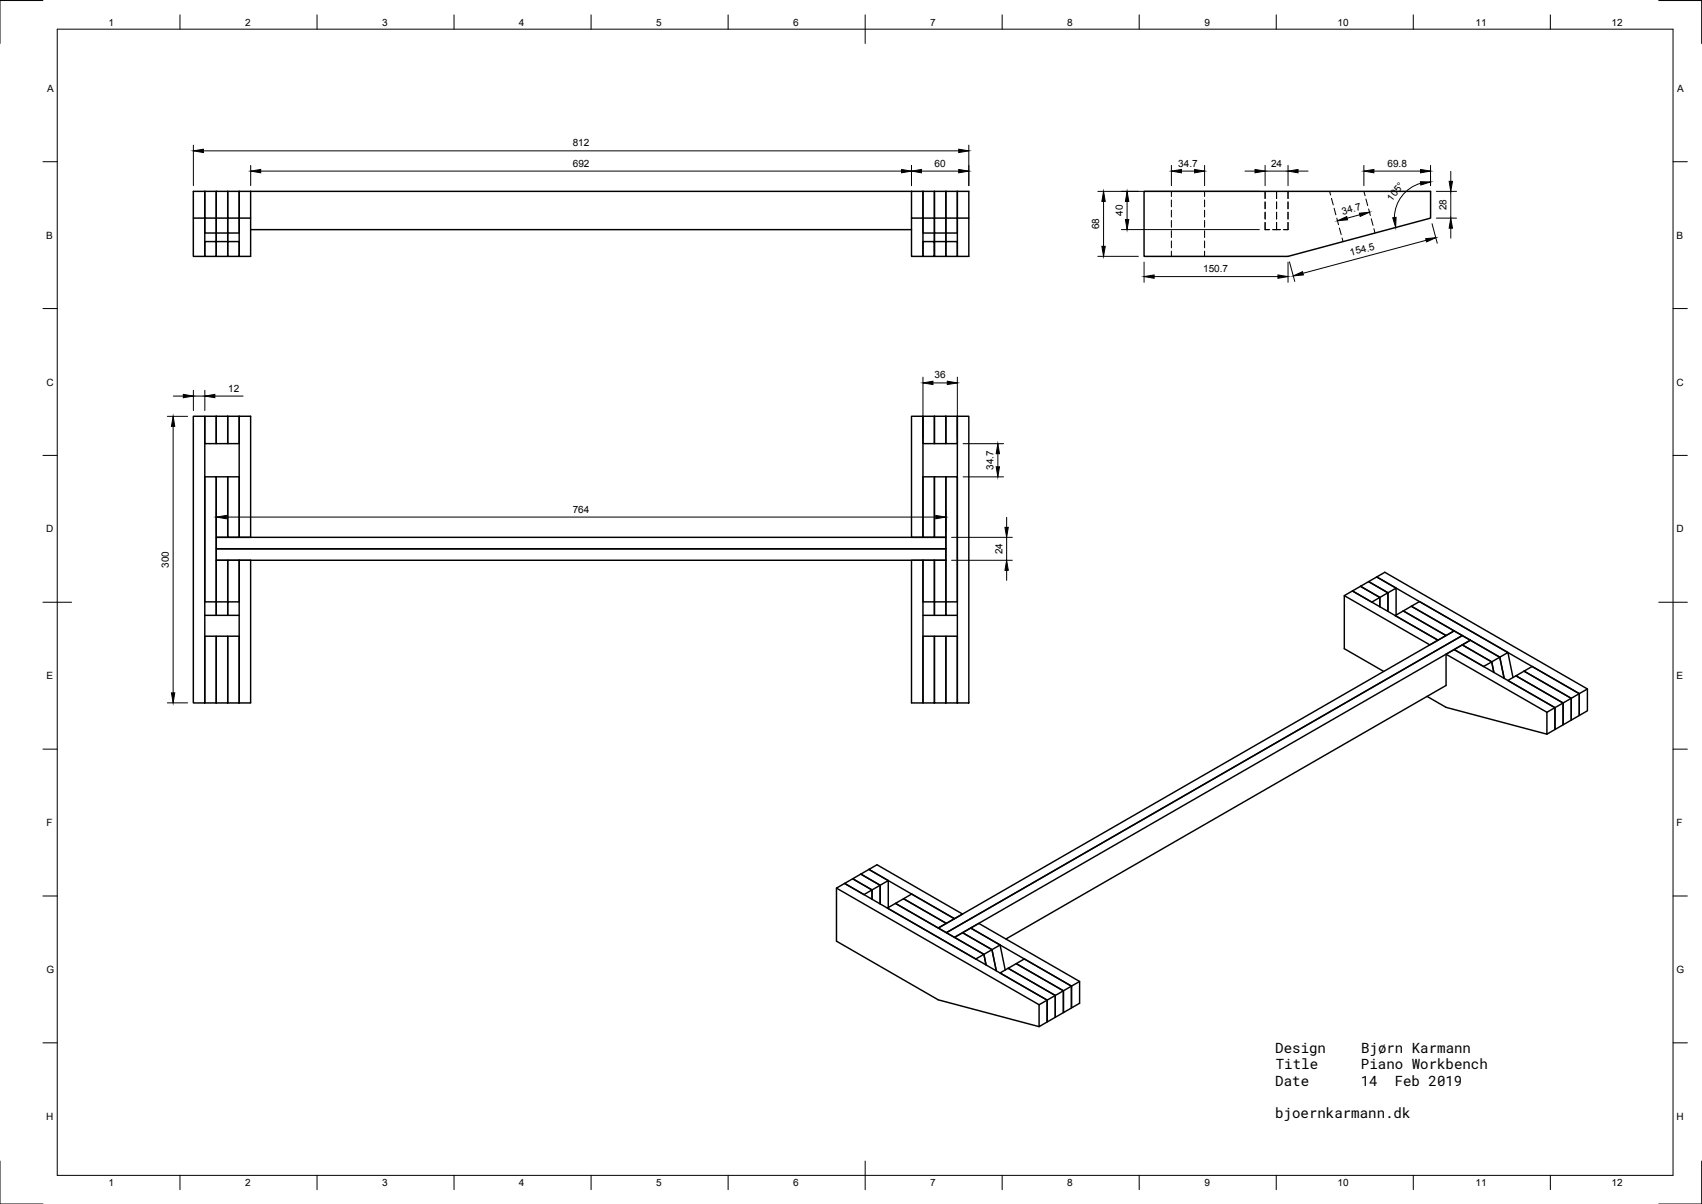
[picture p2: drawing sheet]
<svg xmlns="http://www.w3.org/2000/svg" width="594mm" height="420mm" viewBox="0 0 594 420" stroke-linecap="round" stroke-linejoin="round" font-family="sans-serif">
<!-- layer: Visible -->
<g fill="none" stroke="#000" stroke-width=".51">
<path d="M67.5 76.1v13.4h4v-13.4h-4v-9.3h270.7v9.3M71.5 66.8v9.3h4v5.2h-4zM75.5 66.8v9.3h4v5.2h-4zM79.5 66.8v9.3h4v5.2h-4zM83.5 66.8v9.3h4v13.4h-4zM87.5 66.8v9.3M318.2 66.8v9.3h4v13.4h-4v-13.4M322.2 66.8v9.3h4v5.2h-4zM326.2 66.8v9.3h4v5.2h-4zM330.2 66.8v9.3h4v5.2h-4zM334.2 66.8v9.3h4v13.4h-4zM399.3 66.8h100v9.3l-49.7 13.4h-50.3z"/>
<path d="M75.5 81.3v8.2h-4v-5.2h4M75.5 84.3h4v5.2h-4zM75.5 81.3v3M79.5 84.3h4v5.2h-4zM79.5 81.3v3M87.5 80.1h230.7M322.2 84.3h4v-3v8.2h4v-5.2h-4v5.2h-4zM330.2 84.3h4v5.2h-4zM330.2 81.3v3M67.5 145.3h4v100h-4zM71.5 145.3h4v9.5h-4zM75.5 145.3h4v9.5h-4z"/>
<path d="M79.5 145.3h4v9.5h-4zM83.5 145.3h4v42.2h-4zM318.2 145.3h4v42.2h-4zM322.2 145.3h4v9.5h-4zM326.2 145.3h4v9.5h-4zM330.2 145.3h4v9.5h-4zM334.2 145.3h4v100h-4zM71.5 166.4h4v43.6h-4zM75.5 166.4h8v21.1h-4v-21.1v21.1h-4zM322.2 166.4h8v21.1h-4v-21.1v21.1h-4zM75.5 191.5h254.7v4h-254.7zM75.5 187.5h254.7v4h-254.7z"/>
<path d="M75.5 195.5h4v14.5h-4v4.7zM79.5 195.5h4v14.5h-4v4.7zM83.5 195.5h4v49.8h-4zM318.2 195.5h4v49.8h-4zM322.2 195.5h4v14.5h-4zM326.2 195.5h4v14.5h-4v4.7zM71.5 214.7h12M330.2 210h4v-43.6h-4v48.3h4M330.2 210v4.7h-8M469.2 207.9l29.9 17.1 2.8-1.6-29.8-17.2-2.9 1.7v18.5l13.8 7.9M472.1 206.2l2.8-1.6 6.7 3.9-2.8 1.6zM474.9 204.6l2.8-1.6 6.8 3.9-2.9 1.6v3.2v-3.2z"/>
<path d="M487 214.8l2.8-1.6 14.9 8.6-2.8 1.6zM487.3 205.2l-6.8-3.9-2.8 1.7 6.8 3.9v6.5v-6.5l2.8-1.7v9.5M489.8 213.2l2.8-1.6 15 8.6-2.9 1.6zM492.6 211.6l2.9-1.7 30.8 17.8-2.8 1.6zM71.5 222h4v23.3h-4zM75.5 222h4v23.3h-4zM79.5 222h4v23.3h-4zM322.2 222h4v23.3h-4zM326.2 222h4v23.3h-4zM330.2 222h4v23.3h-4zM504.7 228.3l35.2 20.3M507.6 226.7l2.8-1.7 10.3 6-2.9 1.6z"/>
<path d="M510.4 225l2.8-1.6 10.3 5.9-2.8 1.7 .7 3.7-.7-3.7zM523.5 229.3l1.5 7.4M526.3 227.7l1.8 8.7M498.1 243l6.6 3.8 35.2 9.4M539.9 248.6v7.6l2.9-1.6v-7.6l-35.2-20.3-2.9 1.6v10.9l-153.6 88.5M554.1 240.4l-2.9 1.7-70.7-40.8 2.9-1.6 70.7 40.7v7.7l-2.9 1.6v-7.6l-2.8 1.6-16.4-9.5 2.8-1.6 16.4 9.5v7.6l-2.8 1.6v-7.6l-2.8 1.6-16.5-9.5 2.9-1.6 16.4 9.5v7.6l-2.8 1.6v-7.6l-2.8 1.7-16.5-9.5 2.8-1.7 16.5 9.5v7.6l-2.8 1.7v-7.6l-2.9 1.6M292 309.9l2.8-1.6 70.7 40.7v7.6l-2.8 1.7v-7.7zM292 309.9v18.5l35.5 20.5 35.2 9.4M294.8 308.3l2.8-1.6 6.8 3.9-2.8 1.6zM297.6 306.7l2.9-1.7 6.7 3.9-2.8 1.7v3.2v-3.2zM303.3 303.4l2.8-1.6 29.9 17.2-2.8 1.6zM309.7 316.9l2.9-1.6 30.8 17.7-2.8 1.7z"/>
<path d="M310 307.3l-6.7-3.9-2.8 1.6 6.7 3.9v6.5v-6.5l2.8-1.6v9.4M312.6 315.3l2.8-1.7 14.9 8.6-2.8 1.7zM315.4 313.6l2.8-1.6 15 8.6-2.9 1.6zM327.5 323.9l180.1-103.7 2.8 1.6-180.1 103.7zM330.3 325.5l180.1-103.7 2.8 1.6-180 103.7zM333.2 327.1l2.8-1.6 10.2 5.9-2.8 1.6 .8 3.7-.8-3.7zM338.8 323.9l2.9-1.7 35.1 20.3v7.6l-2.8 1.6v-7.6zM346.2 331.4l1.5 7.4-1.5-7.4 2.9-1.6 1.8 8.7M349.1 329.8l-10.3-5.9-2.8 1.6 10.2 5.9M374 344.1l-2.8 1.7-16.5-9.5 2.8-1.7 16.5 9.5v7.6l-2.8 1.7v-7.6l-2.9 1.6-16.4-9.5 2.8-1.6 16.5 9.5v7.6l-2.9 1.6v-7.6l-2.8 1.6-16.4-9.5 2.8-1.6 16.4 9.5v7.6l-2.8 1.6v-7.6l-2.8 1.6M376.8 342.5l-2.8 1.6"/>
</g>
<!-- layer: Hidden -->
<g fill="none" stroke="#000" stroke-width=".36">
<path d="M408.9 66.8v1.8M408.9 69.8v2.4M408.9 73.4v2.3M408.9 76.9v2.4M420.5 66.8v1.8M420.5 69.8v2.4M420.5 73.4v2.3M420.5 76.9v2.4M441.6 66.8v2.5M441.6 70.5v2.4M441.6 74.1v2.3M441.6 77.6v2.5h1.6"/>
<path d="M445.6 66.8v2.5M445.6 70.5v2.4M445.6 74.1v2.3M445.6 77.6v2.5M449.6 66.8v2.5M449.6 70.5v2.4M449.6 74.1v2.3M449.6 77.6v2.5h-1.6M464.1 66.8l.3 1.3M464.7 69.2l.7 2.3M465.7 72.7l.6 2.3M466.6 76.1l.6 2.3"/>
<path d="M467.5 79.6l.6 2.3M476.1 66.8l.4 1.5M476.8 69.4l.6 2.4M477.7 72.9l.6 2.3M478.6 76.3l.7 2.4M479.6 79.8l.4 1.5M408.9 80.5v2.4M408.9 84.1v2.4M408.9 87.7v1.8M420.5 80.5v2.4M420.5 84.1v2.4M420.5 87.7v1.8"/>
<path d="M444.2 80.1h2.8M468.4 83l.4 1.3"/>
</g>
<!-- layer: Border -->
<g fill="none" stroke="#000" stroke-width=".35">
<path d="M15 .2h-15v15M20 10.2h564v400h-564zM62.8 5.2v5M110.7 5.2v5M158.5 5.2v5M206.3 5.2v5M254.1 5.2v5M302 5.2v10M349.8 5.2v5M397.6 5.2v5M445.5 5.2v5M493.3 5.2v5"/>
<path d="M541.1 5.2v5M579 .2h15v15M15 56.4h5M584 56.4h5M15 107.7h5M584 107.7h5M15 158.9h5M584 158.9h5M15 210.2h10M579 210.2h10M15 261.4h5M584 261.4h5"/>
<path d="M15 312.7h5M584 312.7h5M15 363.9h5M584 363.9h5M0 405.2v15h15M62.8 410.2v5M110.7 410.2v5M158.5 410.2v5M206.3 410.2v5M254.1 410.2v5M302 405.2v10M349.8 410.2v5"/>
<path d="M397.6 410.2v5M445.5 410.2v5M493.3 410.2v5M541.1 410.2v5M594 405.2v15h-15"/>
</g>
<!-- layer: Dimensions -->
<g fill="none" stroke="#000" stroke-width=".35">
<path d="M67.5 50.7v14.1M71 52.6h263.6M87.5 57.7v7.1M91 59.7h223.7M318.2 57.7v7.1M321.6 59.7h13M338.2 50.7v14.1M408.9 57.7v7.1M412.4 59.7h4.5M420.5 57.7v7.1M434.6 59.7h3.5M441.6 59.7h8"/>
<path d="M441.6 57.7v7.1M449.6 57.7v7.1M453.1 59.7h3.5M476.1 57.7v7.1M479.6 59.7h16.2M499.3 57.7v7.1M506.4 59.8v3.5M383.2 66.8h56.4M385.2 70.3v15.7M393.4 70.3v6.3M474.6 75l-4.4 1.1M495.9 64a12.6 12.6 0 0 0-9.2 11.9"/>
<path d="M499.9 78.1l1.8 6.8M501.3 66.8h7.1M501.3 76.1h7.1M506.4 66.8v9.3M506.4 79.6v3.5M383.2 89.5h14.1M391.4 80.1h48.2M399.3 91.5v7M402.8 96.5h43.3M449.6 91.5v7M450.1 91.4l1.8 6.8M497.8 83.9l-43 11.5"/>
<path d="M60.5 138.2h3.5M67.5 136.2v7.1M67.5 138.2h4M71.5 136.2v7.1M75 138.2h9.8M322.2 131.6v21.2M325.6 133.6h5M334.2 131.6v21.2M58.4 145.3h7.1M60.4 148.8v93M336.1 154.8h14.2M348.3 158.3v4.6"/>
<path d="M75.5 178.5v7M330.2 178.5v7M336.1 166.4h14.2M79 180.4h247.6M332.1 187.5h21.3M332.1 195.5h21.3M351.4 180.5v3.5M351.4 187.5v8M351.4 199v3.5M58.4 245.3h7.1"/>
</g>
<g fill="#000" stroke="#000" stroke-width=".35">
<path d="M67.5 52.6l3.5-.5v1.1zM87.5 59.7l3.5-.6v1.2zM314.7 59.1l3.5 .6-3.5 .6zM318.2 59.7l3.4-.6v1.2zM334.6 52.1l3.6 .5-3.6 .6zM334.6 59.1l3.6 .6-3.6 .6zM408.9 59.7l3.5-.6v1.2zM416.9 59.1l3.6 .6-3.6 .6zM438.1 59.1l3.5 .6-3.5 .6zM449.6 59.7l3.5-.6v1.2zM476.1 59.7l3.5-.6v1.2zM495.8 59.1l3.5 .6-3.5 .6z"/>
<path d="M385.2 66.8l.6 3.5h-1.2zM392.8 76.6h1.2l-.6 3.5zM393.4 66.8l.6 3.5h-1.2zM466.8 77l3.3-1.4 .3 1.1zM474.5 74.4l3.5-.3-3.2 1.4zM486.1 76l1.2-.2-.1 3.6zM495.8 63.4l3.5 .1-3.4 1.1zM505.8 63.3h1.2l-.6 3.5zM506.4 76.1l.6 3.5h-1.2zM384.6 86h1.2l-.6 3.5zM399.3 96.5l3.5-.6v1.2zM446.1 95.9l3.5 .6-3.5 .6z"/>
<path d="M451.4 96.3l3.2-1.5 .3 1.1zM497.6 83.3l3.6-.3-3.3 1.4zM64 137.6l3.5 .6-3.5 .6zM71.5 138.2l3.5-.6v1.2zM322.2 133.6l3.4-.6v1.2zM330.6 133l3.6 .6-3.6 .6zM60.4 145.3l.6 3.5h-1.2zM348.3 154.8l.6 3.5h-1.2zM75.5 180.4l3.5-.5v1.1zM326.6 179.9l3.6 .5-3.6 .6zM347.7 162.9h1.2l-.6 3.5zM350.8 184h1.1l-.5 3.5z"/>
<path d="M351.4 195.5l.5 3.5h-1.1zM59.8 241.8h1.2l-.6 3.5z"/>
</g>
<g font-size="4.9">
<text x="445.1" y="367.5">Design</text>
<text x="475.1" y="367.5">Bjørn Karmann</text>
<text x="445.3" y="373.2">Title</text>
<text x="475" y="373.2">Piano Workbench</text>
<text x="445.1" y="378.9">Date</text>
<text x="475" y="378.9">14</text>
<text x="486.8" y="378.9">Feb 2019</text>
<text x="445.1" y="390.1">bjoernkarmann.dk</text>
</g>
<g font-size="3.5">
<text x="37.9" y="8.9">1</text>
<text x="85.6" y="8.9">2</text>
<text x="133.4" y="8.9">3</text>
<text x="181.1" y="8.9">4</text>
<text x="229" y="8.9">5</text>
<text x="276.8" y="8.9">6</text>
<text x="324.7" y="8.9">7</text>
<text x="372.5" y="8.9">8</text>
<text x="420.4" y="8.9">9</text>
<text x="466.8" y="8.9">10</text>
<text x="515" y="8.9">11</text>
<text x="562.5" y="8.9">12</text>
<text x="16.4" y="32">A</text>
<text x="585.4" y="32">A</text>
<text x="199.9" y="51.1">812</text>
<text x="199.9" y="58.2">692</text>
<text x="326.2" y="58.2">60</text>
<text x="411.3" y="58.2">34.7</text>
<text x="443.7" y="58.2">24</text>
<text x="484.3" y="58.2">69.8</text>
<text x="485.9" y="70.4" transform="rotate(-52 485.9 70.4)">105°</text>
<text x="391.9" y="75.3" transform="rotate(-90 391.9 75.3)">40</text>
<text x="468.7" y="75" transform="rotate(-15 468.7 75)">34.7</text>
<text x="504.9" y="73.4" transform="rotate(-90 504.9 73.4)">28</text>
<text x="16.2" y="83.3">B</text>
<text x="383.7" y="80.1" transform="rotate(-90 383.7 80.1)">68</text>
<text x="585.2" y="83.3">B</text>
<text x="471.6" y="89.3" transform="rotate(-15 471.6 89.3)">154.5</text>
<text x="420" y="95">150.7</text>
<text x="16.2" y="134.6">C</text>
<text x="79.6" y="136.7">12</text>
<text x="326.2" y="132.1">36</text>
<text x="585.2" y="134.6">C</text>
<text x="346.8" y="164" transform="rotate(-90 346.8 164)">34.7</text>
<text x="199.9" y="178.9">764</text>
<text x="16.2" y="185.8">D</text>
<text x="585.2" y="185.8">D</text>
<text x="349.9" y="193.4" transform="rotate(-90 349.9 193.4)">24</text>
<text x="58.9" y="198.2" transform="rotate(-90 58.9 198.2)">300</text>
<text x="16.2" y="237">E</text>
<text x="585.2" y="237">E</text>
<text x="16.2" y="288.3">F</text>
<text x="585.2" y="288.3">F</text>
<text x="16.2" y="339.6">G</text>
<text x="585.2" y="339.6">G</text>
<text x="16.2" y="390.8">H</text>
<text x="585.2" y="390.8">H</text>
<text x="37.9" y="413.9">1</text>
<text x="85.6" y="413.9">2</text>
<text x="133.4" y="413.9">3</text>
<text x="181.1" y="413.9">4</text>
<text x="229" y="413.9">5</text>
<text x="276.8" y="413.9">6</text>
<text x="324.7" y="413.9">7</text>
<text x="372.5" y="413.9">8</text>
<text x="420.4" y="413.9">9</text>
<text x="466.8" y="413.9">10</text>
<text x="515" y="413.9">11</text>
<text x="562.5" y="413.9">12</text>
</g>
</svg>
